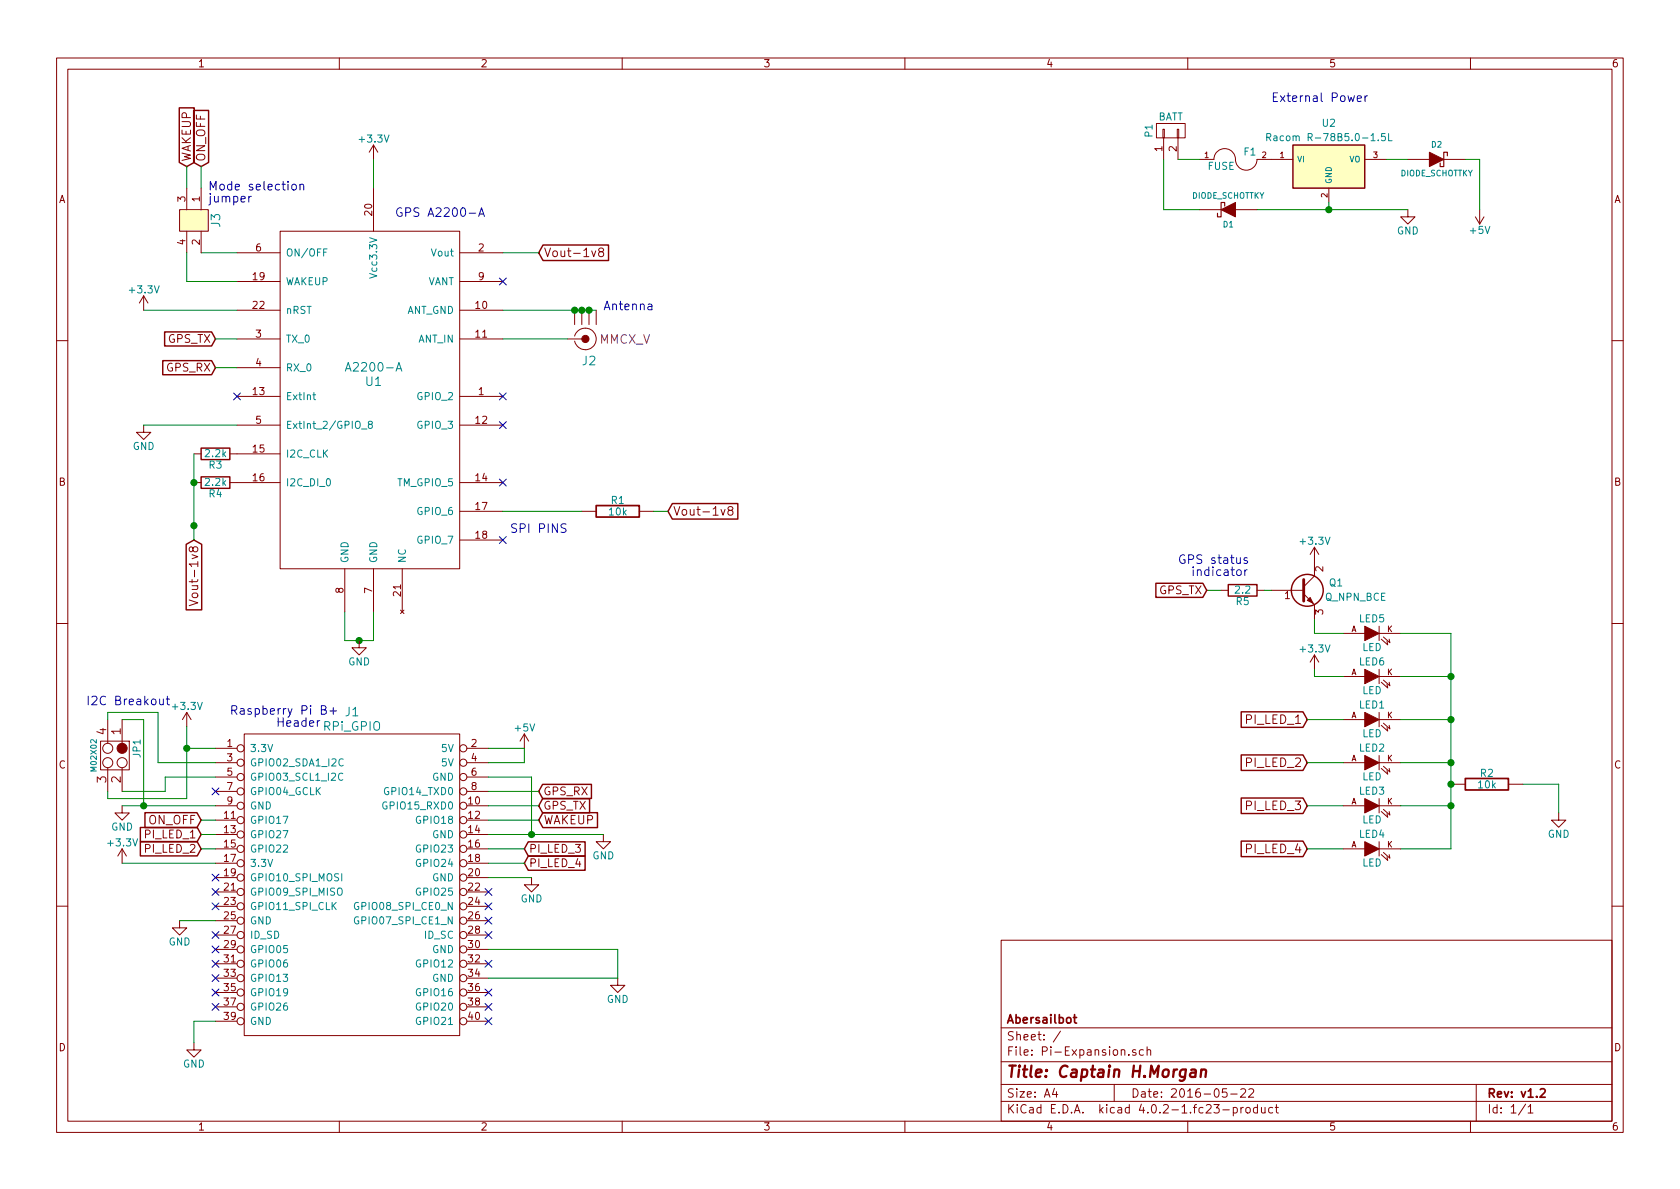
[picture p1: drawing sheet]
EESchema Schematic File Version 2
LIBS:Pi-Expansion-rescue
LIBS:power
LIBS:device
LIBS:transistors
LIBS:conn
LIBS:linear
LIBS:regul
LIBS:74xx
LIBS:cmos4000
LIBS:adc-dac
LIBS:memory
LIBS:xilinx
LIBS:microcontrollers
LIBS:dsp
LIBS:microchip
LIBS:analog_switches
LIBS:motorola
LIBS:texas
LIBS:intel
LIBS:audio
LIBS:interface
LIBS:digital-audio
LIBS:philips
LIBS:display
LIBS:cypress
LIBS:siliconi
LIBS:opto
LIBS:atmel
LIBS:contrib
LIBS:valves
LIBS:a2200-a
LIBS:RPi_Hat-cache
LIBS:freetronics_schematic
LIBS:Universal
LIBS:Pi-Expansion-cache
EELAYER 25 0
EELAYER END
$Descr A4 11693 8268
encoding utf-8
Sheet 1 1
Title "Captain H.Morgan"
Date "2016-05-22"
Rev "v1.2"
Comp "Abersailbot"
Comment1 ""
Comment2 ""
Comment3 ""
Comment4 ""
$EndDescr
$Comp
L A2200-A U1
U 1 1
P 2600 2750
F 0 "U1" H 2600 2850 60  0000 C CNN
F 1 "A2200-A" H 2600 2950 60  0000 C CNN
F 2 "A2200-A:A2200-A" H 2600 2650 60  0001 C CNN
F 3 "" H 2600 2650 60  0000 C CNN
	1    2600 2750
	1    0    0    -1  
$EndComp
$Comp
L RPi_GPIO J1
U 1 1
P 1700 5200
F 0 "J1" H 2450 5450 60  0000 C CNN
F 1 "RPi_GPIO" H 2450 5350 60  0000 C CNN
F 2 "Pin_Headers:Pin_Header_Straight_2x20" H 1700 5200 60  0001 C CNN
F 3 "" H 1700 5200 60  0000 C CNN
	1    1700 5200
	1    0    0    -1  
$EndComp
$Comp
L SMA_H J2
U 1 1
P 4100 2050
F 0 "J2" H 4100 2500 60  0000 C CNN
F 1 "MMCX_H" H 4000 2650 60  0001 C CNN
F 2 "Universal:MMCX_V" H 4000 2750 60  0001 C CNN
F 3 "" H 4225 2365 60  0000 C CNN
F 4 "Digi-Key" H 4000 3200 60  0001 C CNN "Vendor"
F 5 "J629-ND" H 4000 3300 60  0001 C CNN "Vendor Part Number"
F 6 "Emerson Network Power Connectivity Johnson" H 4000 3100 60  0001 C CNN "Manufacturer"
F 7 "142-0711-821" H 4000 3000 60  0001 C CNN "Manufacturer Part Number"
F 8 "CONN, SMA, JACK, 50 OHM, EDGE MNT," H 4050 2850 60  0001 C CNN "Description"
F 9 "MMCX_V" H 4350 2350 60  0000 C CNN "Component Value"
	1    4100 2050
	1    0    0    1   
$EndComp
$Comp
L LED-RESCUE-Pi-Expansion LED1
U 1 1
P 9550 5000
F 0 "LED1" H 9550 5100 50  0000 C CNN
F 1 "LED" H 9550 4900 50  0000 C CNN
F 2 "FT:LED-1206" H 9550 5000 60  0001 C CNN
F 3 "" H 9550 5000 60  0000 C CNN
	1    9550 5000
	1    0    0    -1  
$EndComp
$Comp
L LED-RESCUE-Pi-Expansion LED2
U 1 1
P 9550 5300
F 0 "LED2" H 9550 5400 50  0000 C CNN
F 1 "LED" H 9550 5200 50  0000 C CNN
F 2 "FT:LED-1206" H 9550 5300 60  0001 C CNN
F 3 "" H 9550 5300 60  0000 C CNN
	1    9550 5300
	1    0    0    -1  
$EndComp
$Comp
L LED-RESCUE-Pi-Expansion LED3
U 1 1
P 9550 5600
F 0 "LED3" H 9550 5700 50  0000 C CNN
F 1 "LED" H 9550 5500 50  0000 C CNN
F 2 "FT:LED-1206" H 9550 5600 60  0001 C CNN
F 3 "" H 9550 5600 60  0000 C CNN
	1    9550 5600
	1    0    0    -1  
$EndComp
$Comp
L LED-RESCUE-Pi-Expansion LED4
U 1 1
P 9550 5900
F 0 "LED4" H 9550 6000 50  0000 C CNN
F 1 "LED" H 9550 5800 50  0000 C CNN
F 2 "FT:LED-1206" H 9550 5900 60  0001 C CNN
F 3 "" H 9550 5900 60  0000 C CNN
	1    9550 5900
	1    0    0    -1  
$EndComp
$Comp
L GND #PWR01
U 1 1
P 10850 5650
F 0 "#PWR01" H 10850 5400 50  0001 C CNN
F 1 "GND" H 10850 5500 50  0000 C CNN
F 2 "" H 10850 5650 50  0000 C CNN
F 3 "" H 10850 5650 50  0000 C CNN
	1    10850 5650
	1    0    0    -1  
$EndComp
Text GLabel 9100 5000 0    60   Input ~ 0
PI_LED_1
Text GLabel 9100 5300 0    60   Input ~ 0
PI_LED_2
Text GLabel 9100 5600 0    60   Input ~ 0
PI_LED_3
Text GLabel 9100 5900 0    60   Input ~ 0
PI_LED_4
$Comp
L R-RESCUE-Pi-Expansion R2
U 1 1
P 10350 5450
F 0 "R2" V 10430 5450 50  0000 C CNN
F 1 "10k" V 10350 5450 50  0000 C CNN
F 2 "FT:1206" H 10350 5450 60  0001 C CNN
F 3 "" H 10350 5450 60  0000 C CNN
	1    10350 5450
	0    -1   -1   0   
$EndComp
$Comp
L GND #PWR02
U 1 1
P 1350 7250
F 0 "#PWR02" H 1350 7000 50  0001 C CNN
F 1 "GND" H 1350 7100 50  0000 C CNN
F 2 "" H 1350 7250 50  0000 C CNN
F 3 "" H 1350 7250 50  0000 C CNN
	1    1350 7250
	1    0    0    -1  
$EndComp
$Comp
L +3.3V #PWR04
U 1 1
P 2600 1100
F 0 "#PWR04" H 2600 950 50  0001 C CNN
F 1 "+3.3V" H 2600 1240 50  0000 C CNN
F 2 "" H 2600 1100 50  0000 C CNN
F 3 "" H 2600 1100 50  0000 C CNN
	1    2600 1100
	1    0    0    -1  
$EndComp
Text GLabel 1500 2350 0    55   Input ~ 0
GPS_TX
Text GLabel 1500 2550 0    55   Input ~ 0
GPS_RX
Text GLabel 3750 5600 2    55   Input ~ 0
GPS_TX
Text GLabel 3750 5500 2    55   Input ~ 0
GPS_RX
Text GLabel 1400 5900 0    55   Input ~ 0
PI_LED_2
Text GLabel 3650 5900 2    55   Input ~ 0
PI_LED_3
Text GLabel 3650 6000 2    55   Input ~ 0
PI_LED_4
$Comp
L GND #PWR05
U 1 1
P 1000 2950
F 0 "#PWR05" H 1000 2700 50  0001 C CNN
F 1 "GND" H 1000 2800 50  0000 C CNN
F 2 "" H 1000 2950 50  0000 C CNN
F 3 "" H 1000 2950 50  0000 C CNN
	1    1000 2950
	1    0    0    -1  
$EndComp
$Comp
L R-RESCUE-Pi-Expansion R1
U 1 1
P 4300 3550
F 0 "R1" V 4380 3550 50  0000 C CNN
F 1 "10k" V 4300 3550 50  0000 C CNN
F 2 "FT:1206" H 4300 3550 60  0001 C CNN
F 3 "" H 4300 3550 60  0000 C CNN
	1    4300 3550
	0    -1   -1   0   
$EndComp
Wire Wire Line
	9100 5000 9350 5000
Wire Wire Line
	9100 5300 9350 5300
Wire Wire Line
	9100 5600 9350 5600
Wire Wire Line
	9100 5900 9350 5900
Wire Wire Line
	10600 5450 10850 5450
Wire Wire Line
	10850 5450 10850 5650
Wire Wire Line
	10100 4400 10100 5900
Wire Wire Line
	10100 5000 9750 5000
Wire Wire Line
	9750 5300 10100 5300
Connection ~ 10100 5300
Wire Wire Line
	10100 5900 9750 5900
Connection ~ 10100 5450
Wire Wire Line
	9750 5600 10100 5600
Connection ~ 10100 5600
Wire Wire Line
	1350 7100 1350 7250
Wire Wire Line
	1350 7100 1500 7100
Wire Wire Line
	2400 4250 2400 4450
Wire Wire Line
	2400 4450 2600 4450
Wire Wire Line
	2600 4450 2600 4250
Connection ~ 2500 4450
Wire Wire Line
	3500 2150 4150 2150
Connection ~ 4000 2150
Connection ~ 4050 2150
Connection ~ 4100 2150
Wire Wire Line
	2600 1300 2600 1100
Wire Wire Line
	3400 5500 3750 5500
Wire Wire Line
	3400 5600 3750 5600
Wire Wire Line
	3650 5900 3400 5900
Wire Wire Line
	3650 6000 3400 6000
Wire Wire Line
	1500 2350 1650 2350
Wire Wire Line
	1650 2550 1500 2550
Wire Wire Line
	1000 2950 1650 2950
Text Notes 3550 3700 0    60   ~ 0
SPI PINS
$Comp
L SPX2920U-5.0 U2
U 1 1
P 9250 1150
F 0 "U2" H 9250 1450 50  0000 C CNN
F 1 "Racom R-78B5.0-1.5L" H 9250 1350 50  0000 C CNN
F 2 "Converters_DCDC_ACDC:DCDC-Conv_Recom_R-78HBxx-0.5" H 9250 1250 50  0001 C CIN
F 3 "" H 9250 1150 50  0000 C CNN
	1    9250 1150
	1    0    0    -1  
$EndComp
Wire Wire Line
	9250 1450 9250 1400
$Comp
L CONN_01X02 P1
U 1 1
P 8150 900
F 0 "P1" H 8150 1050 50  0000 C CNN
F 1 "BATT" V 8250 900 50  0000 C CNN
F 2 "Sockets_MOLEX_KK-System:Socket_MOLEX-KK-RM2-54mm_Lock_2pin_straight" H 8150 900 50  0001 C CNN
F 3 "" H 8150 900 50  0000 C CNN
	1    8150 900 
	0    -1   -1   0   
$EndComp
$Comp
L +5V #PWR06
U 1 1
P 10300 1450
F 0 "#PWR06" H 10300 1300 50  0001 C CNN
F 1 "+5V" H 10300 1590 50  0000 C CNN
F 2 "" H 10300 1450 50  0000 C CNN
F 3 "" H 10300 1450 50  0000 C CNN
	1    10300 1450
	-1   0    0    1   
$EndComp
Wire Wire Line
	9650 1100 9800 1100
Wire Wire Line
	10300 1100 10300 1450
$Comp
L +5V #PWR07
U 1 1
P 3650 5200
F 0 "#PWR07" H 3650 5050 50  0001 C CNN
F 1 "+5V" H 3650 5340 50  0000 C CNN
F 2 "" H 3650 5200 50  0000 C CNN
F 3 "" H 3650 5200 50  0000 C CNN
	1    3650 5200
	1    0    0    -1  
$EndComp
Wire Wire Line
	3400 5200 3650 5200
$Comp
L +3.3V #PWR08
U 1 1
P 1300 5050
F 0 "#PWR08" H 1300 4900 50  0001 C CNN
F 1 "+3.3V" H 1300 5190 50  0000 C CNN
F 2 "" H 1300 5050 50  0000 C CNN
F 3 "" H 1300 5050 50  0000 C CNN
	1    1300 5050
	1    0    0    -1  
$EndComp
Wire Wire Line
	1300 5050 1300 5550
$Comp
L GND #PWR09
U 1 1
P 9800 1450
F 0 "#PWR09" H 9800 1200 50  0001 C CNN
F 1 "GND" H 9800 1300 50  0000 C CNN
F 2 "" H 9800 1450 50  0000 C CNN
F 3 "" H 9800 1450 50  0000 C CNN
	1    9800 1450
	1    0    0    -1  
$EndComp
Connection ~ 9250 1450
Wire Wire Line
	3950 2350 3500 2350
$Comp
L FUSE F1
U 1 1
P 8600 1100
F 0 "F1" H 8700 1150 50  0000 C CNN
F 1 "FUSE" H 8500 1050 50  0000 C CNN
F 2 "Fuse_Holders_and_Fuses:Fuse_SMD1206_HandSoldering" H 8600 1100 50  0001 C CNN
F 3 "" H 8600 1100 50  0000 C CNN
	1    8600 1100
	1    0    0    -1  
$EndComp
Wire Wire Line
	8200 1100 8350 1100
Wire Wire Line
	8100 1450 8100 1100
NoConn ~ 3400 6500
NoConn ~ 3400 6400
NoConn ~ 3400 6300
NoConn ~ 3400 6200
NoConn ~ 1500 6200
NoConn ~ 1500 6300
NoConn ~ 1500 6100
NoConn ~ 1500 7000
NoConn ~ 1500 6900
NoConn ~ 1500 6800
NoConn ~ 1500 6700
NoConn ~ 1500 6600
NoConn ~ 1500 6500
NoConn ~ 3500 3750
NoConn ~ 3500 3350
NoConn ~ 3500 2950
NoConn ~ 3500 2750
NoConn ~ 1650 2750
NoConn ~ 3500 1950
NoConn ~ 1500 5500
$Comp
L GND #PWR010
U 1 1
P 850 5600
F 0 "#PWR010" H 850 5350 50  0001 C CNN
F 1 "GND" H 850 5450 50  0000 C CNN
F 2 "" H 850 5600 50  0000 C CNN
F 3 "" H 850 5600 50  0000 C CNN
	1    850  5600
	1    0    0    -1  
$EndComp
$Comp
L +3.3V #PWR011
U 1 1
P 850 6000
F 0 "#PWR011" H 850 5850 50  0001 C CNN
F 1 "+3.3V" H 850 6140 50  0000 C CNN
F 2 "" H 850 6000 50  0000 C CNN
F 3 "" H 850 6000 50  0000 C CNN
	1    850  6000
	1    0    0    -1  
$EndComp
$Comp
L GND #PWR012
U 1 1
P 1250 6400
F 0 "#PWR012" H 1250 6150 50  0001 C CNN
F 1 "GND" H 1250 6250 50  0000 C CNN
F 2 "" H 1250 6400 50  0000 C CNN
F 3 "" H 1250 6400 50  0000 C CNN
	1    1250 6400
	1    0    0    -1  
$EndComp
$Comp
L GND #PWR013
U 1 1
P 4200 5800
F 0 "#PWR013" H 4200 5550 50  0001 C CNN
F 1 "GND" H 4200 5650 50  0000 C CNN
F 2 "" H 4200 5800 50  0000 C CNN
F 3 "" H 4200 5800 50  0000 C CNN
	1    4200 5800
	1    0    0    -1  
$EndComp
$Comp
L GND #PWR014
U 1 1
P 3700 6100
F 0 "#PWR014" H 3700 5850 50  0001 C CNN
F 1 "GND" H 3700 5950 50  0000 C CNN
F 2 "" H 3700 6100 50  0000 C CNN
F 3 "" H 3700 6100 50  0000 C CNN
	1    3700 6100
	1    0    0    -1  
$EndComp
$Comp
L GND #PWR015
U 1 1
P 4300 6800
F 0 "#PWR015" H 4300 6550 50  0001 C CNN
F 1 "GND" H 4300 6650 50  0000 C CNN
F 2 "" H 4300 6800 50  0000 C CNN
F 3 "" H 4300 6800 50  0000 C CNN
	1    4300 6800
	1    0    0    -1  
$EndComp
Wire Wire Line
	3400 5800 4200 5800
Wire Wire Line
	3400 6100 3700 6100
Wire Wire Line
	3400 6600 4300 6600
Wire Wire Line
	4300 6600 4300 6800
Wire Wire Line
	4300 6800 3400 6800
Wire Wire Line
	1250 6400 1500 6400
Wire Wire Line
	850  5600 1500 5600
Wire Wire Line
	850  6000 1500 6000
Wire Wire Line
	3400 5300 3650 5300
Wire Wire Line
	3650 5300 3650 5200
$Comp
L DIODE_SCHOTTKY D2
U 1 1
P 10000 1100
F 0 "D2" H 10000 1200 40  0000 C CNN
F 1 "DIODE_SCHOTTKY" H 10000 1000 40  0000 C CNN
F 2 "Diodes_SMD:SOD-323" H 10000 1100 60  0001 C CNN
F 3 "" H 10000 1100 60  0000 C CNN
	1    10000 1100
	1    0    0    -1  
$EndComp
Wire Wire Line
	10300 1100 10200 1100
Wire Wire Line
	8750 1450 9800 1450
Wire Wire Line
	1300 1950 1650 1950
Wire Wire Line
	1400 1750 1650 1750
$Comp
L R R4
U 1 1
P 1500 3350
F 0 "R4" V 1580 3350 50  0000 C CNN
F 1 "2.2k" V 1500 3350 50  0000 C CNN
F 2 "FT:1206" V 1430 3350 50  0001 C CNN
F 3 "" H 1500 3350 50  0000 C CNN
	1    1500 3350
	0    1    1    0   
$EndComp
$Comp
L R R3
U 1 1
P 1500 3150
F 0 "R3" V 1580 3150 50  0000 C CNN
F 1 "2.2k" V 1500 3150 50  0000 C CNN
F 2 "FT:1206" V 1430 3150 50  0001 C CNN
F 3 "" H 1500 3150 50  0000 C CNN
	1    1500 3150
	0    1    1    0   
$EndComp
Text GLabel 1350 3750 3    60   Input ~ 0
Vout-1v8
Text GLabel 3750 1750 2    60   Input ~ 0
Vout-1v8
Text GLabel 4650 3550 2    60   Input ~ 0
Vout-1v8
Wire Wire Line
	1350 3150 1350 3750
Connection ~ 1350 3650
Wire Wire Line
	3500 1750 3750 1750
Wire Wire Line
	3500 3550 4050 3550
Wire Wire Line
	4550 3550 4650 3550
Wire Wire Line
	1650 2150 1000 2150
$Comp
L DIODE_SCHOTTKY D1
U 1 1
P 8550 1450
F 0 "D1" H 8550 1550 40  0000 C CNN
F 1 "DIODE_SCHOTTKY" H 8550 1350 40  0000 C CNN
F 2 "Diodes_SMD:SOD-323" H 8550 1450 60  0001 C CNN
F 3 "" H 8550 1450 60  0000 C CNN
	1    8550 1450
	-1   0    0    1   
$EndComp
Wire Wire Line
	8100 1450 8350 1450
Connection ~ 1350 3350
Wire Wire Line
	3700 5800 3700 5400
Wire Wire Line
	3700 5400 3400 5400
$Comp
L +3.3V #PWR016
U 1 1
P 1000 2150
F 0 "#PWR016" H 1000 2000 50  0001 C CNN
F 1 "+3.3V" H 1000 2290 50  0000 C CNN
F 2 "" H 1000 2150 50  0000 C CNN
F 3 "" H 1000 2150 50  0000 C CNN
	1    1000 2150
	1    0    0    -1  
$EndComp
$Comp
L GND #PWR017
U 1 1
P 2500 4450
F 0 "#PWR017" H 2500 4200 50  0001 C CNN
F 1 "GND" H 2500 4300 50  0000 C CNN
F 2 "" H 2500 4450 50  0000 C CNN
F 3 "" H 2500 4450 50  0000 C CNN
	1    2500 4450
	1    0    0    -1  
$EndComp
$Comp
L PINHEADER_2X2_SMD J3
U 1 1
P 1450 1450
F 0 "J3" H 1525 1500 60  0000 C CNN
F 1 "PINHEADER_2X2_SMD" H 1525 1675 60  0001 C CNN
F 2 "Pinhead_2x2_SMD" H 1500 1800 60  0001 C CNN
F 3 "" H 1450 1450 60  0000 C CNN
F 4 "Digi-Key" H 1475 2250 60  0001 C CNN "Vendor"
F 5 "WM9514-ND" H 1475 2350 60  0001 C CNN "Vendor Part Number"
F 6 "Molex Inc" H 1500 2150 60  0001 C CNN "Manufacturer"
F 7 "0015912040" H 1450 2025 60  0001 C CNN "Manufacturer Part Number"
F 8 "CONN HEADER, 4POS, TIN, SMD," H 1500 1900 60  0001 C CNN "Description"
F 9 "PinH_2X2_SMD" H 1550 1200 60  0001 C CNN "Component Value"
	1    1450 1450
	0    1    1    0   
$EndComp
Wire Wire Line
	1300 1750 1300 1950
Text GLabel 1400 1150 1    59   Input ~ 0
ON_OFF
Text GLabel 1300 1150 1    59   Input ~ 0
WAKEUP
Wire Wire Line
	1400 1150 1400 1300
Wire Wire Line
	1300 1300 1300 1150
Text GLabel 1400 5700 0    59   Input ~ 0
ON_OFF
Text GLabel 3750 5700 2    59   Input ~ 0
WAKEUP
Text GLabel 1400 5800 0    55   Input ~ 0
PI_LED_1
Wire Wire Line
	3400 5700 3750 5700
Wire Wire Line
	1500 5700 1400 5700
Wire Wire Line
	1500 5800 1400 5800
Wire Wire Line
	1400 5900 1500 5900
Connection ~ 3700 5800
NoConn ~ 3400 6700
NoConn ~ 3400 6900
NoConn ~ 3400 7000
NoConn ~ 3400 7100
$Comp
L M02X02 JP1
U 1 1
P 850 5300
F 0 "JP1" H 750 5400 50  0000 C CNN
F 1 "M02X02" H 800 5100 40  0000 C CNN
F 2 "Sockets_MOLEX_KK-System:Socket_MOLEX-KK-RM2-54mm_Lock_4pin_straight" H 850 5300 60  0001 C CNN
F 3 "" H 850 5300 60  0000 C CNN
	1    850  5300
	0    1    1    0   
$EndComp
Connection ~ 1300 5200
Connection ~ 1000 5600
Wire Wire Line
	750  5500 750  5550
Wire Wire Line
	750  5550 1300 5550
Wire Wire Line
	1300 5200 1500 5200
Wire Wire Line
	1000 5600 1000 5000
Wire Wire Line
	1000 5000 850  5000
Wire Wire Line
	1500 5400 1150 5400
Wire Wire Line
	1150 5400 1150 5500
Wire Wire Line
	1150 5500 850  5500
Wire Wire Line
	1500 5300 1100 5300
Wire Wire Line
	1100 5300 1100 4950
Wire Wire Line
	1100 4950 750  4950
Wire Wire Line
	750  4950 750  5000
$Comp
L LED-RESCUE-Pi-Expansion LED6
U 1 1
P 9550 4700
F 0 "LED6" H 9550 4800 50  0000 C CNN
F 1 "LED" H 9550 4600 50  0000 C CNN
F 2 "FT:LED-1206" H 9550 4700 60  0001 C CNN
F 3 "" H 9550 4700 60  0000 C CNN
	1    9550 4700
	1    0    0    -1  
$EndComp
$Comp
L LED-RESCUE-Pi-Expansion LED5
U 1 1
P 9550 4400
F 0 "LED5" H 9550 4500 50  0000 C CNN
F 1 "LED" H 9550 4300 50  0000 C CNN
F 2 "FT:LED-1206" H 9550 4400 60  0001 C CNN
F 3 "" H 9550 4400 60  0000 C CNN
	1    9550 4400
	1    0    0    -1  
$EndComp
Wire Wire Line
	9750 4700 10100 4700
Connection ~ 10100 5000
Wire Wire Line
	9750 4400 10100 4400
Connection ~ 10100 4700
$Comp
L +3.3V #PWR018
U 1 1
P 9150 4650
F 0 "#PWR018" H 9150 4500 50  0001 C CNN
F 1 "+3.3V" H 9150 4790 50  0000 C CNN
F 2 "" H 9150 4650 50  0000 C CNN
F 3 "" H 9150 4650 50  0000 C CNN
	1    9150 4650
	1    0    0    -1  
$EndComp
Wire Wire Line
	9150 4650 9150 4700
Wire Wire Line
	9150 4700 9350 4700
Wire Wire Line
	9350 4400 9150 4400
Wire Wire Line
	9150 4400 9150 4300
$Comp
L Q_NPN_BCE Q1
U 1 1
P 9050 4100
F 0 "Q1" H 9350 4150 50  0000 R CNN
F 1 "Q_NPN_BCE" H 9650 4050 50  0000 R CNN
F 2 "TO_SOT_Packages_SMD:SOT-23" H 9250 4200 50  0001 C CNN
F 3 "" H 9050 4100 50  0000 C CNN
	1    9050 4100
	1    0    0    -1  
$EndComp
$Comp
L +3.3V #PWR019
U 1 1
P 9150 3900
F 0 "#PWR019" H 9150 3750 50  0001 C CNN
F 1 "+3.3V" H 9150 4040 50  0000 C CNN
F 2 "" H 9150 3900 50  0000 C CNN
F 3 "" H 9150 3900 50  0000 C CNN
	1    9150 3900
	1    0    0    -1  
$EndComp
$Comp
L R R5
U 1 1
P 8650 4100
F 0 "R5" V 8730 4100 50  0000 C CNN
F 1 "2.2" V 8650 4100 50  0000 C CNN
F 2 "Resistors_SMD:R_1206" V 8580 4100 50  0001 C CNN
F 3 "" H 8650 4100 50  0000 C CNN
	1    8650 4100
	0    1    1    0   
$EndComp
Wire Wire Line
	8800 4100 8850 4100
Wire Wire Line
	8400 4100 8500 4100
Text GLabel 8400 4100 0    55   Input ~ 0
GPS_TX
Text Notes 1450 1400 0    60   ~ 0
Mode selection \njumper
Text Notes 2750 1500 0    60   ~ 0
GPS A2200-A
Text Notes 600  4900 0    60   ~ 0
I2C Breakout
Text Notes 8850 700  0    60   ~ 0
External Power
Text Notes 8200 4000 0    60   ~ 0
GPS status \n  indicator
Text Notes 1600 5050 0    60   ~ 0
Raspberry Pi B+\n       Header
Text Notes 4200 2150 0    60   ~ 0
Antenna
$EndSCHEMATC
